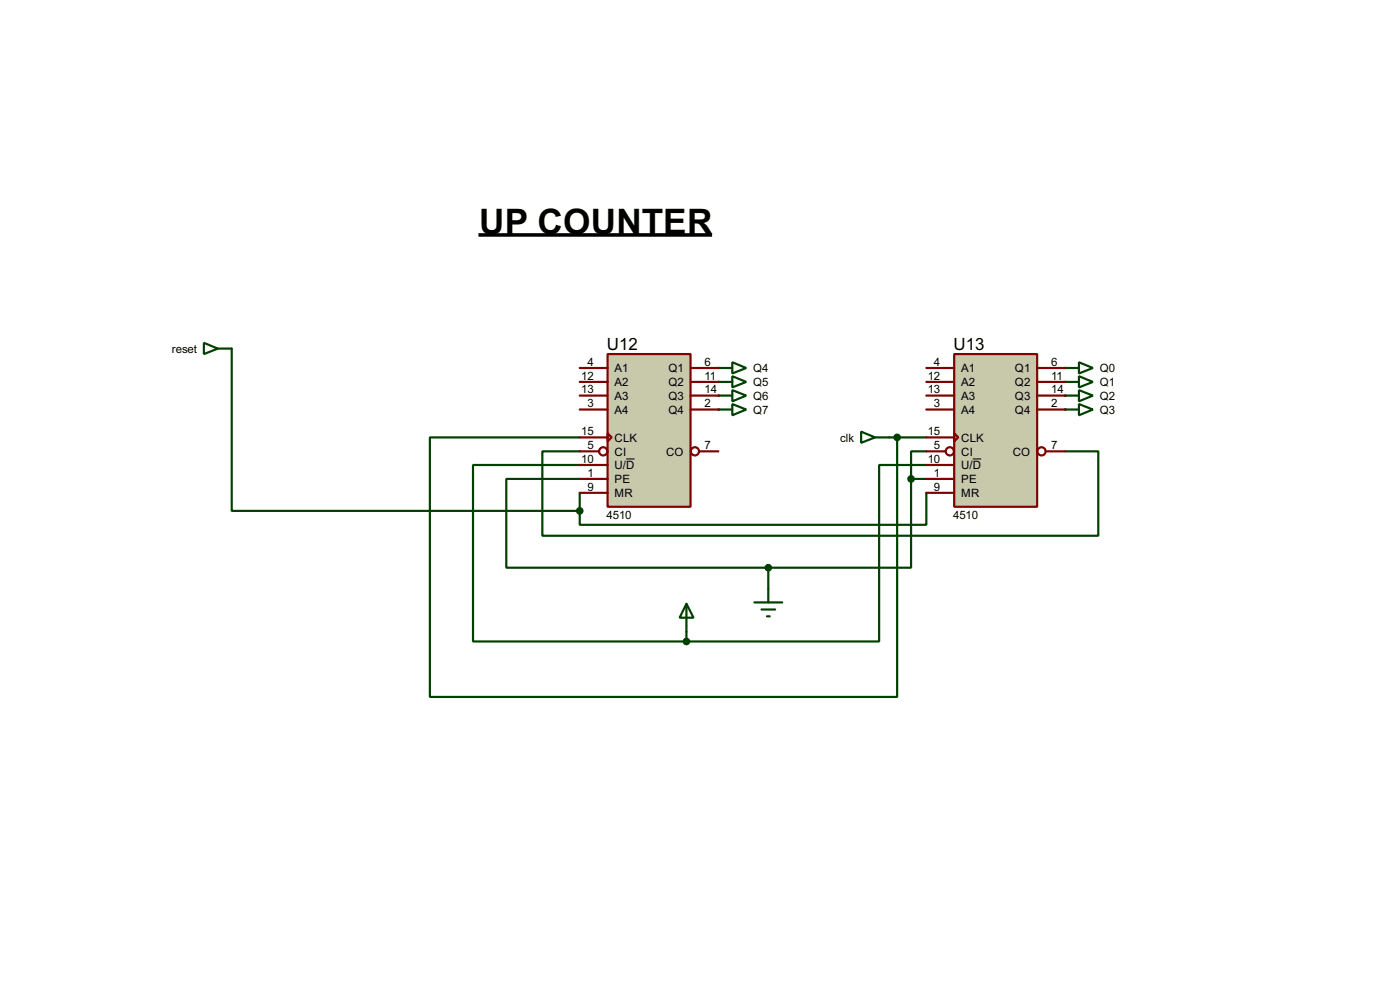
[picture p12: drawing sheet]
<svg xmlns="http://www.w3.org/2000/svg" width="256mm" height="180mm" viewBox="0 0 256 180" stroke-linecap="round" stroke-linejoin="round" font-family="sans-serif">
<g fill="#004000">
<circle cx="131.6" cy="67.4" r=".2"/>
<circle cx="131.6" cy="69.9" r=".2"/>
<circle cx="131.6" cy="72.4" r=".2"/>
<circle cx="131.6" cy="75" r=".2"/>
<circle cx="195.1" cy="67.4" r=".2"/>
<circle cx="195.1" cy="69.9" r=".2"/>
<circle cx="195.1" cy="72.4" r=".2"/>
<circle cx="195.1" cy="75" r=".2"/>
</g>
<g fill="none" stroke="#004000" stroke-width=".4">
<path d="M37.4 62.8l2.5 1-2.5 1zM39.9 63.8h2.6v29.7h63.7M131.6 67.4h2.6M131.6 69.9h2.6M131.6 72.4h2.6M131.6 75h2.6M134.2 66.3l2.5 1.1-2.5 1zM134.2 68.9l2.5 1-2.5 1zM134.2 71.4l2.5 1-2.5 1.1zM134.2 74l2.5 1-2.5 1zM157.8 79l2.5 1.1-2.5 1zM106.2 82.6h-6.8v15.5h101.8v-15.5h-6.1"/>
<path d="M106.2 87.7h-13.4v16.2h48M106.2 80.1h-27.4v47.5h85.6v-47.5M106.2 85.1h-19.5v32.3h39.1M106.2 90.2v3.3M160.3 80.1h9.4M166.9 87.7v16.2h-26.1M166.9 87.7h2.8M169.7 82.6h-2.8v5.1M169.7 90.2v5.9h-63.5v-2.6M169.7 85.1h-8.6v32.3h-35.3M125.8 115.6v1.8M140.8 103.9v3.9"/>
</g>
<path d="M111.3 64.8h15.2v28h-15.2z" fill="#c8c8aa" stroke="#800000" stroke-width=".4"/>
<g fill="none" stroke="#800000" stroke-width=".4">
<path d="M106.2 67.4h5.1M106.2 69.9h5.1M106.2 72.4h5.1M106.2 75h5.1M111.3 79.3l.8 .8-.8 .7zM126.5 67.4h5.1M126.5 69.9h5.1M126.5 72.4h5.1M126.5 75h5.1M106.2 80.1h5.1M106.2 82.6h3.6M106.2 85.1h5.1"/>
<path d="M106.2 87.7h5.1M106.2 90.2h5.1M128.1 82.6h3.5"/>
<circle cx="110.5" cy="82.6" r=".75"/>
<circle cx="127.3" cy="82.6" r=".75"/>
</g>
<path d="M114.7 84h1.6" fill="none" stroke="#000" stroke-width=".18"/>
<path d="M195.1 67.4h2.6M195.1 69.9h2.6M195.1 72.4h2.6M195.1 75h2.6M197.7 66.3l2.5 1.1-2.5 1zM197.7 68.9l2.5 1-2.5 1zM197.7 71.4l2.5 1-2.5 1.1zM197.7 74l2.5 1-2.5 1z" fill="none" stroke="#004000" stroke-width=".4"/>
<path d="M174.8 64.8h15.2v28h-15.2z" fill="#c8c8aa" stroke="#800000" stroke-width=".4"/>
<g fill="none" stroke="#800000" stroke-width=".4">
<path d="M169.7 67.4h5.1M169.7 69.9h5.1M169.7 72.4h5.1M169.7 75h5.1M174.8 79.3l.8 .8-.8 .7zM190 67.4h5.1M190 69.9h5.1M190 72.4h5.1M190 75h5.1M169.7 80.1h5.1M169.7 82.6h3.6M169.7 85.1h5.1"/>
<path d="M169.7 87.7h5.1M169.7 90.2h5.1M191.6 82.6h3.5"/>
<circle cx="174" cy="82.6" r=".75"/>
<circle cx="190.8" cy="82.6" r=".75"/>
</g>
<path d="M178.2 84h1.6" fill="none" stroke="#000" stroke-width=".18"/>
<g fill="#004000" stroke="#004000" stroke-width=".4">
<circle cx="166.9" cy="87.7" r=".5"/>
<circle cx="140.7" cy="103.9" r=".5"/>
<circle cx="164.3" cy="80.1" r=".5"/>
<circle cx="106.2" cy="93.5" r=".5"/>
<circle cx="125.7" cy="117.4" r=".5"/>
</g>
<path d="M125.8 110.5l1.3 2.6h-2.6zM125.8 110.5v5.1M138.2 110.3h5.1M139.5 111.6h2.5M140.5 112.8h.5M140.8 107.8v2.5" fill="none" stroke="#004000" stroke-width=".4"/>
<path d="M87.7 43h42.8" fill="none" stroke="#000" stroke-width=".65" stroke-linecap="butt"/>
<text font-size="7.2" x="87.8" y="42.7">UP COUNTER</text>
<g font-size="3.5">
<text x="111.2" y="64">U12</text>
<text x="174.7" y="64">U13</text>
</g>
<g font-size="2.4">
<text x="31.5" y="64.6">reset</text>
<text x="106.5" y="69.5">12</text>
<text x="106.5" y="72">13</text>
<text x="107.6" y="67">4</text>
<text x="112.6" y="68.1">A1</text>
<text x="112.6" y="70.7">A2</text>
<text x="122.4" y="68.1">Q1</text>
<text x="122.4" y="70.7">Q2</text>
<text x="129.1" y="67">6</text>
<text x="129.1" y="69.5">11</text>
<text x="129.1" y="72">14</text>
<text x="138" y="68.1">Q4</text>
<text x="138" y="70.7">Q5</text>
<text x="170" y="69.5">12</text>
<text x="170" y="72">13</text>
<text x="171.1" y="67">4</text>
<text x="176.1" y="68.1">A1</text>
<text x="176.1" y="70.7">A2</text>
<text x="185.9" y="68.1">Q1</text>
<text x="185.9" y="70.7">Q2</text>
<text x="192.6" y="67">6</text>
<text x="192.6" y="69.5">11</text>
<text x="192.6" y="72">14</text>
<text x="201.5" y="68.1">Q0</text>
<text x="201.5" y="70.7">Q1</text>
<text x="107.6" y="74.6">3</text>
<text x="112.6" y="73.2">A3</text>
<text x="112.6" y="75.8">A4</text>
<text x="122.4" y="73.2">Q3</text>
<text x="122.4" y="75.8">Q4</text>
<text x="129.1" y="74.6">2</text>
<text x="138" y="73.2">Q6</text>
<text x="138" y="75.8">Q7</text>
<text x="171.1" y="74.6">3</text>
<text x="176.1" y="73.2">A3</text>
<text x="176.1" y="75.8">A4</text>
<text x="185.9" y="73.2">Q3</text>
<text x="185.9" y="75.8">Q4</text>
<text x="192.6" y="74.6">2</text>
<text x="201.5" y="73.2">Q2</text>
<text x="201.5" y="75.8">Q3</text>
<text x="106.5" y="79.7">15</text>
<text x="107.6" y="82.2">5</text>
<text x="112.6" y="80.8">CLK</text>
<text x="112.6" y="83.4">CI</text>
<text x="122" y="83.4">CO</text>
<text x="129.1" y="82.2">7</text>
<text x="153.9" y="80.8">clk</text>
<text x="170" y="79.7">15</text>
<text x="171.1" y="82.2">5</text>
<text x="176.1" y="80.8">CLK</text>
<text x="176.1" y="83.4">CI</text>
<text x="185.5" y="83.4">CO</text>
<text x="192.6" y="82.2">7</text>
<text x="106.5" y="84.7">10</text>
<text x="107.6" y="87.3">1</text>
<text x="107.6" y="89.8">9</text>
<text x="112.6" y="85.9">U/D</text>
<text x="112.6" y="88.5">PE</text>
<text x="170" y="84.7">10</text>
<text x="171.1" y="87.3">1</text>
<text x="171.1" y="89.8">9</text>
<text x="176.1" y="85.9">U/D</text>
<text x="176.1" y="88.5">PE</text>
<text x="111.1" y="95">4510</text>
<text x="112.6" y="91">MR</text>
<text x="174.6" y="95">4510</text>
<text x="176.1" y="91">MR</text>
</g>
</svg>
